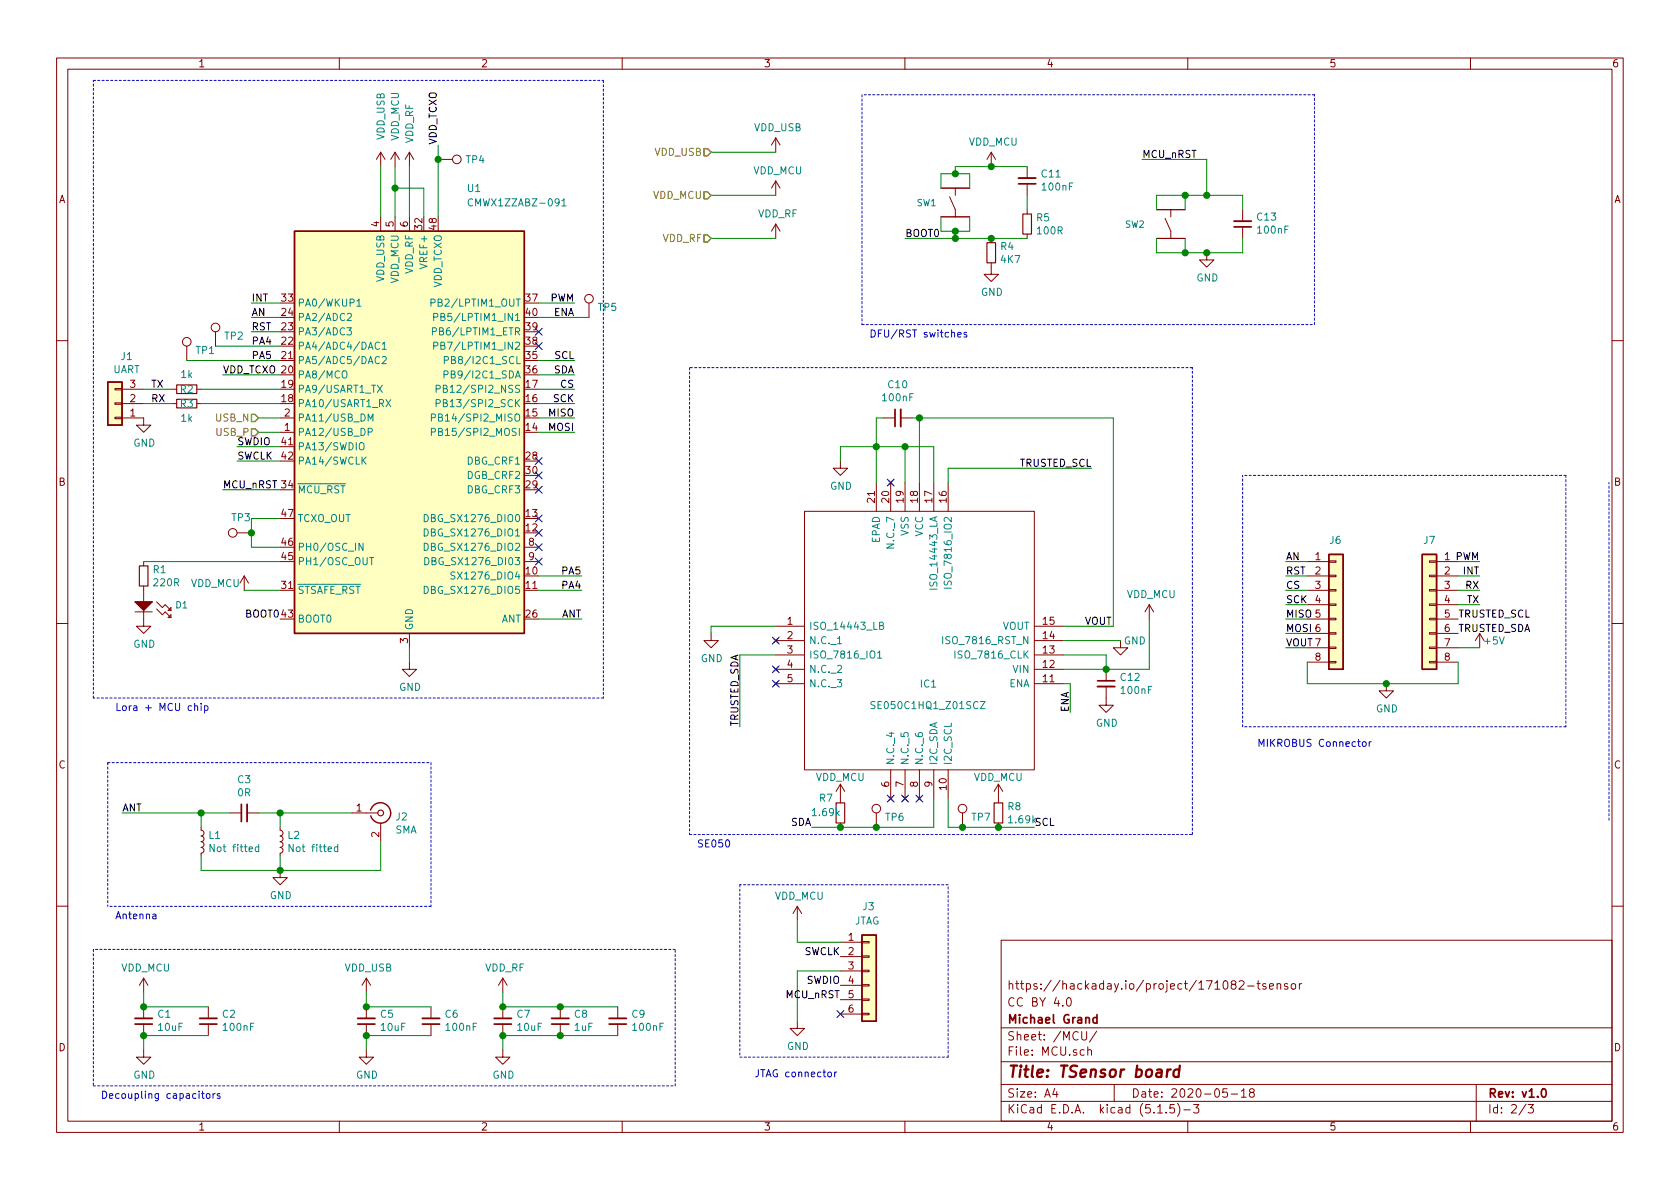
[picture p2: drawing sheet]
EESchema Schematic File Version 4
EELAYER 30 0
EELAYER END
$Descr A4 11693 8268
encoding utf-8
Sheet 2 3
Title "TSensor board"
Date "2020-05-18"
Rev "v1.0"
Comp "Michael Grand"
Comment1 "CC BY 4.0"
Comment2 "https://hackaday.io/project/171082-tsensor"
Comment3 ""
Comment4 ""
$EndDescr
Text HLabel 4950 1050 0    50   Input ~ 0
VDD_USB
Text HLabel 4950 1350 0    50   Input ~ 0
VDD_MCU
Text HLabel 4950 1650 0    50   Input ~ 0
VDD_RF
$Comp
L archive:RF_Module_CMWX1ZZABZ-091 U1
U 1 1
P 2850 3000
F 0 "U1" H 3300 4700 50  0000 C CNN
F 1 "CMWX1ZZABZ-091" H 3600 4600 50  0000 C CNN
F 2 "CMWX1ZZABZ-091:MODULE_CMWX1ZZABZ-091" H 2850 3000 50  0001 C CNN
F 3 "https://wireless.murata.com/RFM/data/type_abz.pdf" H 5300 1500 50  0001 C CNN
F 4 "Murata Electronics" H 2850 3000 50  0001 C CNN "Manufacturer_Name"
F 5 "CMWX1ZZABZ-091" H 2850 3000 50  0001 C CNN "Manufacturer_Part_Number"
F 6 "81-CMWX1ZZABZ-091" H 2850 3000 50  0001 C CNN "Mouser Part Number"
	1    2850 3000
	1    0    0    -1  
$EndComp
$Comp
L archive:power_GND #PWR012
U 1 1
P 2850 4600
F 0 "#PWR012" H 2850 4350 50  0001 C CNN
F 1 "GND" H 2855 4427 50  0000 C CNN
F 2 "" H 2850 4600 50  0001 C CNN
F 3 "" H 2850 4600 50  0001 C CNN
	1    2850 4600
	1    0    0    -1  
$EndComp
Wire Wire Line
	2850 4500 2850 4600
$Comp
L archive:Device_C_Small C11
U 1 1
P 7150 1250
F 0 "C11" H 7058 1204 50  0000 R CNN
F 1 "100nF" H 7058 1295 50  0000 R CNN
F 2 "Capacitors_SMD:C_0603" H 7150 1250 50  0001 C CNN
F 3 "~" H 7150 1250 50  0001 C CNN
F 4 "885012206020" H 7150 1250 50  0001 C CNN "Manufacturer_Part_Number"
F 5 "710-885012206020" H 7150 1250 50  0001 C CNN "Mouser Part Number"
	1    7150 1250
	-1   0    0    1   
$EndComp
$Comp
L archive:Device_R_Small R5
U 1 1
P 7150 1550
F 0 "R5" H 7209 1596 50  0000 L CNN
F 1 "100R" H 7209 1505 50  0000 L CNN
F 2 "Resistors_SMD:R_0603" H 7150 1550 50  0001 C CNN
F 3 "~" H 7150 1550 50  0001 C CNN
F 4 "CRCW0603100RJNEAC" H 7150 1550 50  0001 C CNN "Manufacturer_Part_Number"
F 5 "71-CRCW0603100RJNEAC" H 7150 1550 50  0001 C CNN "Mouser Part Number"
	1    7150 1550
	1    0    0    -1  
$EndComp
Wire Wire Line
	6650 1200 6650 1150
Wire Wire Line
	7150 1350 7150 1450
Wire Wire Line
	7150 1650 6900 1650
Wire Wire Line
	6650 1650 6650 1600
$Comp
L archive:Device_R_Small R4
U 1 1
P 6900 1750
F 0 "R4" H 6959 1796 50  0000 L CNN
F 1 "4K7" H 6959 1705 50  0000 L CNN
F 2 "Resistors_SMD:R_0603" H 6900 1750 50  0001 C CNN
F 3 "~" H 6900 1750 50  0001 C CNN
F 4 "CRCW06034K70JNEAC" H 6900 1750 50  0001 C CNN "Manufacturer_Part_Number"
F 5 "71-CRCW06034K70JNEAC" H 6900 1750 50  0001 C CNN "Mouser Part Number"
	1    6900 1750
	1    0    0    -1  
$EndComp
$Comp
L archive:TSens-rescue_VDD_MCU #PWR022
U 1 1
P 6900 1150
F 0 "#PWR022" H 6900 1000 50  0001 C CNN
F 1 "VDD_MCU" H 6915 1323 50  0000 C CNN
F 2 "" H 6900 1150 50  0001 C CNN
F 3 "" H 6900 1150 50  0001 C CNN
	1    6900 1150
	1    0    0    -1  
$EndComp
$Comp
L archive:TSens-rescue_VDD_MCU #PWR017
U 1 1
P 5400 1350
F 0 "#PWR017" H 5400 1200 50  0001 C CNN
F 1 "VDD_MCU" H 5415 1523 50  0000 C CNN
F 2 "" H 5400 1350 50  0001 C CNN
F 3 "" H 5400 1350 50  0001 C CNN
	1    5400 1350
	1    0    0    -1  
$EndComp
Wire Wire Line
	4950 1350 5400 1350
$Comp
L archive:power_GND #PWR023
U 1 1
P 6900 1850
F 0 "#PWR023" H 6900 1600 50  0001 C CNN
F 1 "GND" H 6905 1677 50  0000 C CNN
F 2 "" H 6900 1850 50  0001 C CNN
F 3 "" H 6900 1850 50  0001 C CNN
	1    6900 1850
	1    0    0    -1  
$EndComp
Connection ~ 6900 1650
Wire Wire Line
	6900 1650 6650 1650
$Comp
L archive:Device_C_Small C13
U 1 1
P 8650 1550
F 0 "C13" H 8558 1504 50  0000 R CNN
F 1 "100nF" H 8558 1595 50  0000 R CNN
F 2 "Capacitors_SMD:C_0603" H 8650 1550 50  0001 C CNN
F 3 "~" H 8650 1550 50  0001 C CNN
F 4 "885012206020" H 8650 1550 50  0001 C CNN "Manufacturer_Part_Number"
F 5 "710-885012206020" H 8650 1550 50  0001 C CNN "Mouser Part Number"
	1    8650 1550
	-1   0    0    1   
$EndComp
Wire Wire Line
	8650 1350 8650 1450
Wire Wire Line
	8650 1650 8650 1750
Wire Wire Line
	8650 1750 8400 1750
$Comp
L archive:power_GND #PWR027
U 1 1
P 8400 1750
F 0 "#PWR027" H 8400 1500 50  0001 C CNN
F 1 "GND" H 8405 1577 50  0000 C CNN
F 2 "" H 8400 1750 50  0001 C CNN
F 3 "" H 8400 1750 50  0001 C CNN
	1    8400 1750
	1    0    0    -1  
$EndComp
Connection ~ 8400 1750
Wire Wire Line
	8400 1750 8250 1750
Wire Wire Line
	8400 1350 8400 1100
Wire Wire Line
	8400 1100 7950 1100
Connection ~ 8400 1350
Wire Wire Line
	8400 1350 8650 1350
Text Label 7950 1100 0    50   ~ 0
MCU_nRST
Text Label 1550 3400 0    50   ~ 0
MCU_nRST
Text Label 6300 1650 0    50   ~ 0
BOOT0
Text Label 1950 4300 2    50   ~ 0
BOOT0
Wire Notes Line
	6000 650  6000 2250
Wire Notes Line
	9150 2250 9150 650 
Wire Notes Line
	9150 650  6000 650 
Text Notes 6050 2350 0    50   ~ 0
DFU/RST switches
Wire Wire Line
	6650 1150 6900 1150
Connection ~ 6900 1150
Wire Wire Line
	6900 1150 7150 1150
Wire Wire Line
	6650 1650 6300 1650
Connection ~ 6650 1650
Wire Notes Line
	6000 2250 9150 2250
Wire Wire Line
	1400 5750 1400 5650
Wire Wire Line
	1400 5650 1600 5650
Wire Wire Line
	1800 5650 1950 5650
Wire Wire Line
	1950 5650 1950 5750
Wire Wire Line
	1400 5950 1400 6050
Wire Wire Line
	1950 6050 1950 5950
$Comp
L archive:power_GND #PWR06
U 1 1
P 1950 6050
F 0 "#PWR06" H 1950 5800 50  0001 C CNN
F 1 "GND" H 1955 5877 50  0000 C CNN
F 2 "" H 1950 6050 50  0001 C CNN
F 3 "" H 1950 6050 50  0001 C CNN
	1    1950 6050
	1    0    0    -1  
$EndComp
$Comp
L archive:Device_L_Small L1
U 1 1
P 1400 5850
F 0 "L1" H 1448 5896 50  0000 L CNN
F 1 "Not fitted" H 1448 5805 50  0000 L CNN
F 2 "Inductors_SMD:L_0603" H 1400 5850 50  0001 C CNN
F 3 "~" H 1400 5850 50  0001 C CNN
	1    1400 5850
	1    0    0    -1  
$EndComp
$Comp
L archive:Device_L_Small L2
U 1 1
P 1950 5850
F 0 "L2" H 1998 5896 50  0000 L CNN
F 1 "Not fitted" H 1998 5805 50  0000 L CNN
F 2 "Inductors_SMD:L_0603" H 1950 5850 50  0001 C CNN
F 3 "~" H 1950 5850 50  0001 C CNN
	1    1950 5850
	1    0    0    -1  
$EndComp
$Comp
L archive:Connector_Conn_Coaxial J2
U 1 1
P 2650 5650
F 0 "J2" H 2750 5625 50  0000 L CNN
F 1 "SMA" H 2750 5534 50  0000 L CNN
F 2 "Connector_Coaxial:SMA_Samtec_SMA-J-P-X-ST-EM1_EdgeMount" H 2650 5650 50  0001 C CNN
F 3 " ~" H 2650 5650 50  0001 C CNN
F 4 "Samtec" H 2650 5650 50  0001 C CNN "Manufacturer_Name"
F 5 "SMA-J-P-H-ST-EM1 " H 2650 5650 50  0001 C CNN "Manufacturer_Part_Number"
F 6 "200-SMAJPHSTEM1 " H 2650 5650 50  0001 C CNN "Mouser Part Number"
	1    2650 5650
	1    0    0    -1  
$EndComp
Wire Wire Line
	1950 5650 2450 5650
Connection ~ 1950 5650
Wire Wire Line
	2650 5850 2650 6050
Wire Wire Line
	2650 6050 1950 6050
Connection ~ 1950 6050
Wire Wire Line
	1400 6050 1950 6050
Connection ~ 1400 5650
Text Label 850  5650 0    50   ~ 0
ANT
Text Label 4050 4300 2    50   ~ 0
ANT
Wire Notes Line
	750  5300 750  6300
Text HLabel 1800 3000 0    50   Input ~ 0
USB_P
Wire Wire Line
	1800 3000 1950 3000
Text HLabel 1800 2900 0    50   Input ~ 0
USB_N
Wire Wire Line
	1800 2900 1950 2900
Text Label 1650 3100 0    50   ~ 0
SWDIO
Text Label 1650 3200 0    50   ~ 0
SWCLK
$Comp
L archive:TSens-rescue_VDD_USB #PWR016
U 1 1
P 5400 1050
F 0 "#PWR016" H 5400 900 50  0001 C CNN
F 1 "VDD_USB" H 5415 1223 50  0000 C CNN
F 2 "" H 5400 1050 50  0001 C CNN
F 3 "" H 5400 1050 50  0001 C CNN
	1    5400 1050
	1    0    0    -1  
$EndComp
Wire Wire Line
	4950 1650 5400 1650
Wire Wire Line
	4950 1050 5400 1050
$Comp
L archive:TSens-rescue_VDD_USB #PWR09
U 1 1
P 2650 1150
F 0 "#PWR09" H 2650 1000 50  0001 C CNN
F 1 "VDD_USB" V 2650 1500 50  0000 C CNN
F 2 "" H 2650 1150 50  0001 C CNN
F 3 "" H 2650 1150 50  0001 C CNN
	1    2650 1150
	1    0    0    -1  
$EndComp
$Comp
L archive:TSens-rescue_VDD_MCU #PWR010
U 1 1
P 2750 1150
F 0 "#PWR010" H 2750 1000 50  0001 C CNN
F 1 "VDD_MCU" V 2750 1500 50  0000 C CNN
F 2 "" H 2750 1150 50  0001 C CNN
F 3 "" H 2750 1150 50  0001 C CNN
	1    2750 1150
	1    0    0    -1  
$EndComp
$Comp
L archive:TSens-rescue_VDD_RF #PWR011
U 1 1
P 2850 1150
F 0 "#PWR011" H 2850 1000 50  0001 C CNN
F 1 "VDD_RF" V 2850 1450 50  0000 C CNN
F 2 "" H 2850 1150 50  0001 C CNN
F 3 "" H 2850 1150 50  0001 C CNN
	1    2850 1150
	1    0    0    -1  
$EndComp
Wire Wire Line
	2650 1150 2650 1500
Wire Wire Line
	2750 1150 2750 1300
Wire Wire Line
	2850 1150 2850 1500
Wire Wire Line
	2750 1300 2950 1300
Wire Wire Line
	2950 1300 2950 1500
Connection ~ 2750 1300
Wire Wire Line
	2750 1300 2750 1500
$Comp
L archive:Connector_Generic_Conn_01x03 J1
U 1 1
P 800 2800
F 0 "J1" H 718 2475 50  0000 C CNN
F 1 "UART" H 718 2566 50  0000 C CNN
F 2 "Connector_PinHeader_2.54mm:PinHeader_1x03_P2.54mm_Vertical" H 800 2800 50  0001 C CNN
F 3 "~" H 800 2800 50  0001 C CNN
F 4 "M20-9990346" H 800 2800 50  0001 C CNN "Manufacturer_Part_Number"
F 5 "855-M20-9990346" H 800 2800 50  0001 C CNN "Mouser Part Number"
	1    800  2800
	-1   0    0    1   
$EndComp
$Comp
L archive:power_GND #PWR01
U 1 1
P 1000 2900
F 0 "#PWR01" H 1000 2650 50  0001 C CNN
F 1 "GND" H 1005 2727 50  0000 C CNN
F 2 "" H 1000 2900 50  0001 C CNN
F 3 "" H 1000 2900 50  0001 C CNN
	1    1000 2900
	1    0    0    -1  
$EndComp
Text Label 1050 2700 0    50   ~ 0
TX
Text Label 1050 2800 0    50   ~ 0
RX
Wire Wire Line
	1950 3600 1750 3600
Wire Wire Line
	1750 3600 1750 3700
Wire Wire Line
	1750 3800 1950 3800
Wire Wire Line
	4000 2700 3750 2700
Wire Wire Line
	4000 2800 3750 2800
Wire Wire Line
	4000 2900 3750 2900
Wire Wire Line
	4000 3000 3750 3000
Wire Wire Line
	4000 2600 3750 2600
Wire Wire Line
	4000 2500 3750 2500
Text Label 4000 3000 2    50   ~ 0
MOSI
Text Label 4000 2900 2    50   ~ 0
MISO
Text Label 4000 2800 2    50   ~ 0
SCK
Text Label 4000 2700 2    50   ~ 0
CS
Text Label 4000 2600 2    50   ~ 0
SDA
Text Label 4000 2500 2    50   ~ 0
SCL
Wire Wire Line
	1750 2200 1950 2200
Wire Wire Line
	1750 2300 1950 2300
Text Label 1750 2300 0    50   ~ 0
RST
Text Label 1750 2200 0    50   ~ 0
AN
Wire Wire Line
	4000 2100 3750 2100
Text Label 4000 2100 2    50   ~ 0
PWM
Wire Wire Line
	1750 2100 1950 2100
Text Label 1750 2100 0    50   ~ 0
INT
$Comp
L archive:Device_C_Small C1
U 1 1
P 1000 7100
F 0 "C1" H 908 7054 50  0000 R CNN
F 1 "10uF" H 908 7145 50  0000 R CNN
F 2 "Capacitors_SMD:C_0603" H 1000 7100 50  0001 C CNN
F 3 "~" H 1000 7100 50  0001 C CNN
F 4 "GRM188R60J106KE47D" H 1000 7100 50  0001 C CNN "Manufacturer_Part_Number"
F 5 "81-GRM188R60J106KE7D" H 1000 7100 50  0001 C CNN "Mouser Part Number"
	1    1000 7100
	-1   0    0    1   
$EndComp
$Comp
L archive:Device_C_Small C2
U 1 1
P 1450 7100
F 0 "C2" H 1358 7054 50  0000 R CNN
F 1 "100nF" H 1358 7145 50  0000 R CNN
F 2 "Capacitors_SMD:C_0603" H 1450 7100 50  0001 C CNN
F 3 "~" H 1450 7100 50  0001 C CNN
F 4 "885012206020" H 1450 7100 50  0001 C CNN "Manufacturer_Part_Number"
F 5 "710-885012206020" H 1450 7100 50  0001 C CNN "Mouser Part Number"
	1    1450 7100
	-1   0    0    1   
$EndComp
$Comp
L archive:Device_C_Small C5
U 1 1
P 2550 7100
F 0 "C5" H 2458 7054 50  0000 R CNN
F 1 "10uF" H 2458 7145 50  0000 R CNN
F 2 "Capacitors_SMD:C_0603" H 2550 7100 50  0001 C CNN
F 3 "~" H 2550 7100 50  0001 C CNN
F 4 "GRM188R60J106KE47D" H 2550 7100 50  0001 C CNN "Manufacturer_Part_Number"
F 5 "81-GRM188R60J106KE7D" H 2550 7100 50  0001 C CNN "Mouser Part Number"
	1    2550 7100
	-1   0    0    1   
$EndComp
$Comp
L archive:Device_C_Small C6
U 1 1
P 3000 7100
F 0 "C6" H 2908 7054 50  0000 R CNN
F 1 "100nF" H 2908 7145 50  0000 R CNN
F 2 "Capacitors_SMD:C_0603" H 3000 7100 50  0001 C CNN
F 3 "~" H 3000 7100 50  0001 C CNN
F 4 "885012206020" H 3000 7100 50  0001 C CNN "Manufacturer_Part_Number"
F 5 "710-885012206020" H 3000 7100 50  0001 C CNN "Mouser Part Number"
	1    3000 7100
	-1   0    0    1   
$EndComp
$Comp
L archive:Device_C_Small C7
U 1 1
P 3500 7100
F 0 "C7" H 3408 7054 50  0000 R CNN
F 1 "10uF" H 3408 7145 50  0000 R CNN
F 2 "Capacitors_SMD:C_0603" H 3500 7100 50  0001 C CNN
F 3 "~" H 3500 7100 50  0001 C CNN
F 4 "GRM188R60J106KE47D" H 3500 7100 50  0001 C CNN "Manufacturer_Part_Number"
F 5 "81-GRM188R60J106KE7D" H 3500 7100 50  0001 C CNN "Mouser Part Number"
	1    3500 7100
	-1   0    0    1   
$EndComp
$Comp
L archive:Device_C_Small C8
U 1 1
P 3900 7100
F 0 "C8" H 3808 7054 50  0000 R CNN
F 1 "1uF" H 3808 7145 50  0000 R CNN
F 2 "Capacitors_SMD:C_0603" H 3900 7100 50  0001 C CNN
F 3 "~" H 3900 7100 50  0001 C CNN
F 4 "C0603C105K8RACTU" H 3900 7100 50  0001 C CNN "Manufacturer_Part_Number"
F 5 "80-C0603C105K8RACTU" H 3900 7100 50  0001 C CNN "Mouser Part Number"
	1    3900 7100
	-1   0    0    1   
$EndComp
$Comp
L archive:Device_C_Small C9
U 1 1
P 4300 7100
F 0 "C9" H 4208 7054 50  0000 R CNN
F 1 "100nF" H 4208 7145 50  0000 R CNN
F 2 "Capacitors_SMD:C_0603" H 4300 7100 50  0001 C CNN
F 3 "~" H 4300 7100 50  0001 C CNN
F 4 "885012206020" H 4300 7100 50  0001 C CNN "Manufacturer_Part_Number"
F 5 "710-885012206020" H 4300 7100 50  0001 C CNN "Mouser Part Number"
	1    4300 7100
	-1   0    0    1   
$EndComp
Wire Wire Line
	1000 7000 1450 7000
Wire Wire Line
	1000 7200 1450 7200
$Comp
L archive:TSens-rescue_VDD_MCU #PWR03
U 1 1
P 1000 6900
F 0 "#PWR03" H 1000 6750 50  0001 C CNN
F 1 "VDD_MCU" H 1015 7073 50  0000 C CNN
F 2 "" H 1000 6900 50  0001 C CNN
F 3 "" H 1000 6900 50  0001 C CNN
	1    1000 6900
	1    0    0    -1  
$EndComp
$Comp
L archive:power_GND #PWR04
U 1 1
P 1000 7300
F 0 "#PWR04" H 1000 7050 50  0001 C CNN
F 1 "GND" H 1005 7127 50  0000 C CNN
F 2 "" H 1000 7300 50  0001 C CNN
F 3 "" H 1000 7300 50  0001 C CNN
	1    1000 7300
	1    0    0    -1  
$EndComp
Wire Wire Line
	2550 7000 3000 7000
Wire Wire Line
	2550 7200 3000 7200
Wire Wire Line
	3500 7000 3900 7000
Wire Wire Line
	3900 7000 4300 7000
Connection ~ 3900 7000
Wire Wire Line
	3500 7200 3900 7200
Wire Wire Line
	3900 7200 4300 7200
Connection ~ 3900 7200
$Comp
L archive:power_GND #PWR08
U 1 1
P 2550 7300
F 0 "#PWR08" H 2550 7050 50  0001 C CNN
F 1 "GND" H 2555 7127 50  0000 C CNN
F 2 "" H 2550 7300 50  0001 C CNN
F 3 "" H 2550 7300 50  0001 C CNN
	1    2550 7300
	1    0    0    -1  
$EndComp
$Comp
L archive:power_GND #PWR014
U 1 1
P 3500 7300
F 0 "#PWR014" H 3500 7050 50  0001 C CNN
F 1 "GND" H 3505 7127 50  0000 C CNN
F 2 "" H 3500 7300 50  0001 C CNN
F 3 "" H 3500 7300 50  0001 C CNN
	1    3500 7300
	1    0    0    -1  
$EndComp
Wire Wire Line
	1000 7300 1000 7200
Connection ~ 1000 7200
Wire Wire Line
	1000 7000 1000 6900
Connection ~ 1000 7000
Wire Wire Line
	2550 7200 2550 7300
Connection ~ 2550 7200
Wire Wire Line
	3500 7200 3500 7300
Connection ~ 3500 7200
$Comp
L archive:TSens-rescue_VDD_USB #PWR07
U 1 1
P 2550 6900
F 0 "#PWR07" H 2550 6750 50  0001 C CNN
F 1 "VDD_USB" H 2565 7073 50  0000 C CNN
F 2 "" H 2550 6900 50  0001 C CNN
F 3 "" H 2550 6900 50  0001 C CNN
	1    2550 6900
	1    0    0    -1  
$EndComp
$Comp
L archive:TSens-rescue_VDD_RF #PWR013
U 1 1
P 3500 6900
F 0 "#PWR013" H 3500 6750 50  0001 C CNN
F 1 "VDD_RF" H 3515 7073 50  0000 C CNN
F 2 "" H 3500 6900 50  0001 C CNN
F 3 "" H 3500 6900 50  0001 C CNN
	1    3500 6900
	1    0    0    -1  
$EndComp
Wire Wire Line
	2550 6900 2550 7000
Connection ~ 2550 7000
Wire Wire Line
	3500 6900 3500 7000
Connection ~ 3500 7000
Wire Notes Line
	650  6600 650  7550
Wire Notes Line
	650  7550 4700 7550
Wire Notes Line
	4700 7550 4700 6600
Wire Notes Line
	4700 6600 650  6600
Text Notes 700  7650 0    50   ~ 0
Decoupling capacitors
$Comp
L archive:TSens-rescue_VDD_MCU #PWR05
U 1 1
P 1700 4100
F 0 "#PWR05" H 1700 3950 50  0001 C CNN
F 1 "VDD_MCU" H 1500 4150 50  0000 C CNN
F 2 "" H 1700 4100 50  0001 C CNN
F 3 "" H 1700 4100 50  0001 C CNN
	1    1700 4100
	1    0    0    -1  
$EndComp
Wire Wire Line
	1700 4100 1950 4100
NoConn ~ 3750 3200
NoConn ~ 3750 3300
NoConn ~ 3750 3400
NoConn ~ 3750 3600
NoConn ~ 3750 3700
NoConn ~ 3750 3800
NoConn ~ 3750 3900
$Comp
L archive:Device_R_Small R1
U 1 1
P 1000 4000
F 0 "R1" H 1059 4046 50  0000 L CNN
F 1 "220R" H 1059 3955 50  0000 L CNN
F 2 "Resistors_SMD:R_0603" H 1000 4000 50  0001 C CNN
F 3 "~" H 1000 4000 50  0001 C CNN
F 4 "CRCW0603750RJNEA" H 1000 4000 50  0001 C CNN "Manufacturer_Part_Number"
F 5 "71-CRCW0603J-750-E3" H 1000 4000 50  0001 C CNN "Mouser Part Number"
	1    1000 4000
	1    0    0    -1  
$EndComp
Wire Wire Line
	1950 3900 1000 3900
NoConn ~ 3750 2400
NoConn ~ 3750 2300
Text Label 3050 1000 1    50   ~ 0
VDD_TCXO
Wire Wire Line
	3050 1500 3050 1100
Text Label 1750 2400 0    50   ~ 0
PA4
Text Label 1750 2500 0    50   ~ 0
PA5
Wire Wire Line
	3750 4000 4050 4000
Wire Wire Line
	3750 4100 4050 4100
Text Label 4050 4000 2    50   ~ 0
PA5
Text Label 4050 4100 2    50   ~ 0
PA4
Wire Wire Line
	1950 2600 1550 2600
Text Label 1550 2600 0    50   ~ 0
VDD_TCXO
Wire Wire Line
	1200 2700 1000 2700
$Comp
L archive:Device_R_Small R2
U 1 1
P 1300 2700
F 0 "R2" V 1300 2700 50  0000 C CNN
F 1 "1k" V 1195 2700 50  0000 C CNN
F 2 "Resistors_SMD:R_0603" H 1300 2700 50  0001 C CNN
F 3 "~" H 1300 2700 50  0001 C CNN
F 4 "CRCW06031K00JNEAC" H 1300 2700 50  0001 C CNN "Manufacturer_Part_Number"
F 5 "71-CRCW06031K00JNEAC" H 1300 2700 50  0001 C CNN "Mouser Part Number"
	1    1300 2700
	0    1    1    0   
$EndComp
$Comp
L archive:Device_R_Small R3
U 1 1
P 1300 2800
F 0 "R3" V 1300 2800 50  0000 C CNN
F 1 "1k" V 1400 2800 50  0000 C CNN
F 2 "Resistors_SMD:R_0603" H 1300 2800 50  0001 C CNN
F 3 "~" H 1300 2800 50  0001 C CNN
F 4 "CRCW06031K00JNEAC" H 1300 2800 50  0001 C CNN "Manufacturer_Part_Number"
F 5 "71-CRCW06031K00JNEAC" H 1300 2800 50  0001 C CNN "Mouser Part Number"
	1    1300 2800
	0    1    1    0   
$EndComp
$Comp
L archive:Device_C_Small C3
U 1 1
P 1700 5650
F 0 "C3" V 1929 5650 50  0000 C CNN
F 1 "0R" V 1838 5650 50  0000 C CNN
F 2 "Resistors_SMD:R_0603" H 1700 5650 50  0001 C CNN
F 3 "~" H 1700 5650 50  0001 C CNN
F 4 "RC0603JR-070RL" H 1700 5650 50  0001 C CNN "Manufacturer_Part_Number"
F 5 "603-RC0603JR-070RL" H 1700 5650 50  0001 C CNN "Mouser Part Number"
	1    1700 5650
	0    -1   -1   0   
$EndComp
Wire Wire Line
	4050 4300 3750 4300
Text Label 4000 2200 2    50   ~ 0
ENA
Wire Wire Line
	1000 2800 1200 2800
Text Label 10150 4300 0    50   ~ 0
TRUSTED_SCL
Text Label 10150 4400 0    50   ~ 0
TRUSTED_SDA
$Comp
L archive:power_GND #PWR?
U 1 1
P 9650 4750
AR Path="/5DDAA3C4/5DDFD9E7" Ref="#PWR?"  Part="1" 
AR Path="/5DCDE1C3/5DDFD9E7" Ref="#PWR028"  Part="1" 
F 0 "#PWR028" H 9650 4500 50  0001 C CNN
F 1 "GND" H 9655 4577 50  0000 C CNN
F 2 "" H 9650 4750 50  0001 C CNN
F 3 "" H 9650 4750 50  0001 C CNN
	1    9650 4750
	1    0    0    -1  
$EndComp
Wire Wire Line
	8950 4500 9100 4500
Wire Wire Line
	8950 4400 9100 4400
Wire Wire Line
	8950 4300 9100 4300
Wire Wire Line
	8950 4200 9100 4200
Wire Wire Line
	8950 4100 9100 4100
Text Label 8950 4400 0    50   ~ 0
MOSI
Text Label 8950 4300 0    50   ~ 0
MISO
Text Label 8950 4200 0    50   ~ 0
SCK
Text Label 8950 4100 0    50   ~ 0
CS
Wire Wire Line
	8950 4000 9100 4000
Wire Wire Line
	9100 3900 8950 3900
Text Label 8950 4000 0    50   ~ 0
RST
Wire Wire Line
	10300 3900 10150 3900
Wire Wire Line
	10300 4000 10150 4000
Wire Wire Line
	10300 4100 10150 4100
Wire Wire Line
	10300 4200 10150 4200
Text Label 10300 3900 2    50   ~ 0
PWM
Text Label 10300 4000 2    50   ~ 0
INT
Text Label 10300 4100 2    50   ~ 0
RX
Text Label 10300 4200 2    50   ~ 0
TX
Text Label 8950 4500 0    50   ~ 0
VOUT
Wire Notes Line
	11200 5700 11200 3350
Text Notes 8750 5200 0    50   ~ 0
MIKROBUS Connector
Text Label 8950 3900 0    50   ~ 0
AN
Text Notes 5250 7500 0    50   ~ 0
JTAG connector
Wire Notes Line
	6600 6150 5150 6150
Wire Notes Line
	6600 7350 6600 6150
Wire Notes Line
	5150 7350 6600 7350
Wire Notes Line
	5150 6150 5150 7350
Text Label 5850 6950 2    50   ~ 0
MCU_nRST
$Comp
L archive:TSens-rescue_VDD_MCU #PWR019
U 1 1
P 5550 6400
F 0 "#PWR019" H 5550 6250 50  0001 C CNN
F 1 "VDD_MCU" H 5565 6573 50  0000 C CNN
F 2 "" H 5550 6400 50  0001 C CNN
F 3 "" H 5550 6400 50  0001 C CNN
	1    5550 6400
	1    0    0    -1  
$EndComp
$Comp
L archive:power_GND #PWR020
U 1 1
P 5550 7100
F 0 "#PWR020" H 5550 6850 50  0001 C CNN
F 1 "GND" H 5555 6927 50  0000 C CNN
F 2 "" H 5550 7100 50  0001 C CNN
F 3 "" H 5550 7100 50  0001 C CNN
	1    5550 7100
	1    0    0    -1  
$EndComp
Text Label 5850 6650 2    50   ~ 0
SWCLK
Text Label 5850 6850 2    50   ~ 0
SWDIO
Text Notes 800  6400 0    50   ~ 0
Antenna\n
$Comp
L archive:power_+5V #PWR?
U 1 1
P 10300 4500
AR Path="/5DDAA3C4/5DDFD9EF" Ref="#PWR?"  Part="1" 
AR Path="/5DCDE1C3/5DDFD9EF" Ref="#PWR029"  Part="1" 
F 0 "#PWR029" H 10300 4350 50  0001 C CNN
F 1 "+5V" H 10400 4550 50  0000 C CNN
F 2 "" H 10300 4500 50  0001 C CNN
F 3 "" H 10300 4500 50  0001 C CNN
	1    10300 4500
	1    0    0    -1  
$EndComp
Wire Wire Line
	1400 2700 1950 2700
Wire Wire Line
	1400 2800 1950 2800
Wire Wire Line
	1950 3100 1650 3100
Wire Wire Line
	1950 3200 1650 3200
$Comp
L archive:SamacSys_Parts_SE050C1HQ1_Z01SCZ IC?
U 1 1
P 5400 4350
AR Path="/5DDAA3C4/5E09D4B6" Ref="IC?"  Part="1" 
AR Path="/5DCDE1C3/5E09D4B6" Ref="IC1"  Part="1" 
AR Path="/5E09D4B6" Ref="IC1"  Part="1" 
F 0 "IC1" H 6400 3950 50  0000 L CNN
F 1 "SE050C1HQ1_Z01SCZ" H 6050 3800 50  0000 L CNN
F 2 "SamacSys_Parts:QFN40P300X300X33-21N-D" H 7250 5150 50  0001 L CNN
F 3 "https://www.mouser.at/datasheet/2/302/SE050-DATASHEET-1620446.pdf" H 7250 5050 50  0001 L CNN
F 4 "Security ICs / Authentication ICs ECC, RSA, AES, DES, MIFARE KDF, CL-IF, I<sup>2</sup>C Master" H 7250 4950 50  0001 L CNN "Description"
F 5 "0.33" H 7250 4850 50  0001 L CNN "Height"
F 6 "Nexperia" H 7250 4750 50  0001 L CNN "Manufacturer_Name"
F 7 "SE050C1HQ1/Z01SCZ" H 7250 4650 50  0001 L CNN "Manufacturer_Part_Number"
F 8 "771-SE050C1HQ1Z01SCZ" H 7250 4550 50  0001 L CNN "Mouser Part Number"
F 9 "" H 7250 4450 50  0001 L CNN "Mouser Price/Stock"
F 10 "" H 7250 4350 50  0001 L CNN "RS Part Number"
F 11 "" H 7250 4250 50  0001 L CNN "RS Price/Stock"
	1    5400 4350
	1    0    0    -1  
$EndComp
NoConn ~ 5400 4650
NoConn ~ 5400 4750
NoConn ~ 5400 4450
NoConn ~ 6200 3350
NoConn ~ 6200 5550
NoConn ~ 6300 5550
NoConn ~ 6400 5550
Text Label 7200 5750 0    50   ~ 0
SCL
Text Label 5650 5750 2    50   ~ 0
SDA
Wire Wire Line
	6500 5550 6500 5750
$Comp
L archive:power_GND #PWR?
U 1 1
P 5850 3200
AR Path="/5DDAA3C4/5E09D4C9" Ref="#PWR?"  Part="1" 
AR Path="/5DCDE1C3/5E09D4C9" Ref="#PWR021"  Part="1" 
F 0 "#PWR021" H 5850 2950 50  0001 C CNN
F 1 "GND" H 5855 3027 50  0000 C CNN
F 2 "" H 5850 3200 50  0001 C CNN
F 3 "" H 5850 3200 50  0001 C CNN
	1    5850 3200
	1    0    0    -1  
$EndComp
Wire Wire Line
	5850 3200 5850 3100
Wire Wire Line
	5850 3100 6100 3100
Wire Wire Line
	6100 3100 6100 3350
Wire Wire Line
	6100 3100 6300 3100
Connection ~ 6100 3100
Wire Wire Line
	7400 4750 7450 4750
$Comp
L archive:Device_C_Small C?
U 1 1
P 7700 4750
AR Path="/5DDAA3C4/5E09D4D7" Ref="C?"  Part="1" 
AR Path="/5DCDE1C3/5E09D4D7" Ref="C12"  Part="1" 
F 0 "C12" H 7792 4796 50  0000 L CNN
F 1 "100nF" H 7792 4705 50  0000 L CNN
F 2 "Capacitors_SMD:C_0603" H 7700 4750 50  0001 C CNN
F 3 "~" H 7700 4750 50  0001 C CNN
F 4 "885012206020" H 7700 4750 50  0001 C CNN "Manufacturer_Part_Number"
F 5 "710-885012206020" H 7700 4750 50  0001 C CNN "Mouser Part Number"
	1    7700 4750
	1    0    0    -1  
$EndComp
Wire Wire Line
	7700 4650 7400 4650
$Comp
L archive:Device_C_Small C?
U 1 1
P 6250 2900
AR Path="/5DDAA3C4/5E09D4DE" Ref="C?"  Part="1" 
AR Path="/5DCDE1C3/5E09D4DE" Ref="C10"  Part="1" 
F 0 "C10" V 6479 2900 50  0000 C CNN
F 1 "100nF" V 6388 2900 50  0000 C CNN
F 2 "Capacitors_SMD:C_0603" H 6250 2900 50  0001 C CNN
F 3 "~" H 6250 2900 50  0001 C CNN
F 4 "885012206020" H 6250 2900 50  0001 C CNN "Manufacturer_Part_Number"
F 5 "710-885012206020" H 6250 2900 50  0001 C CNN "Mouser Part Number"
	1    6250 2900
	0    -1   -1   0   
$EndComp
$Comp
L archive:power_GND #PWR?
U 1 1
P 7700 4850
AR Path="/5DDAA3C4/5E09D4E4" Ref="#PWR?"  Part="1" 
AR Path="/5DCDE1C3/5E09D4E4" Ref="#PWR024"  Part="1" 
F 0 "#PWR024" H 7700 4600 50  0001 C CNN
F 1 "GND" H 7705 4677 50  0000 C CNN
F 2 "" H 7700 4850 50  0001 C CNN
F 3 "" H 7700 4850 50  0001 C CNN
	1    7700 4850
	1    0    0    -1  
$EndComp
Wire Wire Line
	8000 4650 7700 4650
Connection ~ 7700 4650
Wire Wire Line
	7400 4350 7750 4350
Wire Wire Line
	6300 3100 6300 3350
Wire Wire Line
	6300 3100 6500 3100
Wire Wire Line
	6500 3100 6500 3350
Connection ~ 6300 3100
$Comp
L archive:power_GND #PWR?
U 1 1
P 4950 4400
AR Path="/5DDAA3C4/5E09D4F8" Ref="#PWR?"  Part="1" 
AR Path="/5DCDE1C3/5E09D4F8" Ref="#PWR015"  Part="1" 
F 0 "#PWR015" H 4950 4150 50  0001 C CNN
F 1 "GND" H 4955 4227 50  0000 C CNN
F 2 "" H 4950 4400 50  0001 C CNN
F 3 "" H 4950 4400 50  0001 C CNN
	1    4950 4400
	1    0    0    -1  
$EndComp
Wire Wire Line
	4950 4400 4950 4350
Wire Wire Line
	4950 4350 5400 4350
Wire Wire Line
	7400 4550 7700 4550
Wire Wire Line
	7700 4550 7700 4650
Text Label 5150 5050 1    50   ~ 0
TRUSTED_SDA
Wire Wire Line
	6600 3350 6600 3250
Text Label 7600 3250 2    50   ~ 0
TRUSTED_SCL
Text Label 7450 4950 1    50   ~ 0
ENA
Text Label 7550 4350 0    50   ~ 0
VOUT
Wire Notes Line
	750  5300 3000 5300
Wire Notes Line
	3000 5300 3000 6300
Wire Notes Line
	3000 6300 750  6300
Wire Wire Line
	6100 3100 6100 2900
Wire Wire Line
	6100 2900 6150 2900
Wire Wire Line
	7750 4350 7750 2900
Wire Wire Line
	6350 2900 6400 2900
Wire Wire Line
	6400 3350 6400 2900
Connection ~ 6400 2900
$Comp
L archive:TSens-rescue_VDD_MCU #PWR026
U 1 1
P 8000 4300
F 0 "#PWR026" H 8000 4150 50  0001 C CNN
F 1 "VDD_MCU" H 8015 4473 50  0000 C CNN
F 2 "" H 8000 4300 50  0001 C CNN
F 3 "" H 8000 4300 50  0001 C CNN
	1    8000 4300
	1    0    0    -1  
$EndComp
Wire Wire Line
	8000 4650 8000 4300
Wire Wire Line
	7450 4750 7450 4950
Wire Notes Line
	10900 3300 8650 3300
Wire Notes Line
	4800 2550 4800 5800
Wire Notes Line
	4800 5800 8300 5800
Wire Notes Line
	8300 5800 8300 2550
Wire Notes Line
	8300 2550 4800 2550
Text Notes 4850 5900 0    50   ~ 0
SE050
Wire Notes Line
	4200 550  4200 4850
Wire Notes Line
	4200 4850 650  4850
Wire Notes Line
	650  4850 650  550 
Wire Notes Line
	650  550  4200 550 
Text Notes 800  4950 0    50   ~ 0
Lora + MCU chip
Wire Wire Line
	10300 4500 10150 4500
Wire Wire Line
	1550 3400 1950 3400
$Comp
L archive:TSens-rescue_VDD_RF #PWR018
U 1 1
P 5400 1650
F 0 "#PWR018" H 5400 1500 50  0001 C CNN
F 1 "VDD_RF" H 5415 1823 50  0000 C CNN
F 2 "" H 5400 1650 50  0001 C CNN
F 3 "" H 5400 1650 50  0001 C CNN
	1    5400 1650
	1    0    0    -1  
$EndComp
$Comp
L archive:Connector_Generic_Conn_01x06 J3
U 1 1
P 6050 6750
F 0 "J3" H 6000 7200 50  0000 L CNN
F 1 "JTAG" H 5950 7100 50  0000 L CNN
F 2 "Connector_PinHeader_2.54mm:PinHeader_1x06_P2.54mm_Vertical" H 6050 6750 50  0001 C CNN
F 3 "~" H 6050 6750 50  0001 C CNN
F 4 "M20-9990646" H 6050 6750 50  0001 C CNN "Manufacturer_Part_Number"
F 5 "855-M20-9990646" H 6050 6750 50  0001 C CNN "Mouser Part Number"
	1    6050 6750
	1    0    0    -1  
$EndComp
Wire Wire Line
	5850 6550 5550 6550
Wire Wire Line
	5550 6550 5550 6400
Wire Wire Line
	5550 7100 5550 6750
Wire Wire Line
	5550 6750 5850 6750
Wire Wire Line
	850  5650 1400 5650
$Comp
L archive:power_GND #PWR02
U 1 1
P 1000 4300
F 0 "#PWR02" H 1000 4050 50  0001 C CNN
F 1 "GND" H 1005 4127 50  0000 C CNN
F 2 "" H 1000 4300 50  0001 C CNN
F 3 "" H 1000 4300 50  0001 C CNN
	1    1000 4300
	1    0    0    -1  
$EndComp
NoConn ~ 5850 7050
$Comp
L archive:MF_Switches_TACT_4.2MM SW1
U 1 1
P 6650 1400
F 0 "SW1" H 6450 1400 45  0000 C CNN
F 1 "TACT_4.2MM" H 6650 1586 45  0001 C CNN
F 2 "MF_Switches:MF_Switches-TACT4.2MM" H 6540 1550 20  0001 L CNN
F 3 "" H 6650 1400 60  0001 C CNN
	1    6650 1400
	1    0    0    -1  
$EndComp
Wire Wire Line
	6650 1200 6550 1200
Wire Wire Line
	6550 1200 6550 1300
Wire Wire Line
	6650 1200 6750 1200
Wire Wire Line
	6750 1200 6750 1300
Connection ~ 6650 1200
Wire Wire Line
	6750 1500 6750 1600
Wire Wire Line
	6750 1600 6650 1600
Wire Wire Line
	6650 1600 6550 1600
Wire Wire Line
	6550 1600 6550 1500
Connection ~ 6650 1600
$Comp
L archive:MF_Switches_TACT_4.2MM SW2
U 1 1
P 8150 1550
F 0 "SW2" H 7900 1550 45  0000 C CNN
F 1 "TACT_4.2MM" H 7750 1450 45  0001 C CNN
F 2 "MF_Switches:MF_Switches-TACT4.2MM" H 8040 1700 20  0001 L CNN
F 3 "" H 8150 1550 60  0001 C CNN
	1    8150 1550
	1    0    0    -1  
$EndComp
Wire Wire Line
	8050 1450 8050 1350
Wire Wire Line
	8050 1350 8250 1350
Wire Wire Line
	8250 1450 8250 1350
Connection ~ 8250 1350
Wire Wire Line
	8250 1350 8400 1350
Wire Wire Line
	8250 1650 8250 1750
Connection ~ 8250 1750
Wire Wire Line
	8050 1750 8050 1650
Wire Wire Line
	8050 1750 8250 1750
$Comp
L archive:Connector_Generic_Conn_01x08 J6
U 1 1
P 9300 4200
F 0 "J6" H 9250 4650 50  0000 L CNN
F 1 "Conn_01x08" H 9380 4101 50  0001 L CNN
F 2 "Connector_PinSocket_2.54mm:PinSocket_1x08_P2.54mm_Vertical" H 9300 4200 50  0001 C CNN
F 3 "~" H 9300 4200 50  0001 C CNN
	1    9300 4200
	1    0    0    -1  
$EndComp
$Comp
L archive:Connector_Generic_Conn_01x08 J7
U 1 1
P 9950 4200
F 0 "J7" H 9950 4650 50  0000 C CNN
F 1 "Conn_01x08" H 9868 4626 50  0001 C CNN
F 2 "Connector_PinSocket_2.54mm:PinSocket_1x08_P2.54mm_Vertical" H 9950 4200 50  0001 C CNN
F 3 "~" H 9950 4200 50  0001 C CNN
	1    9950 4200
	-1   0    0    -1  
$EndComp
Wire Wire Line
	9650 4750 10150 4750
Wire Wire Line
	10150 4750 10150 4600
Wire Wire Line
	9650 4750 9100 4750
Wire Wire Line
	9100 4750 9100 4600
Connection ~ 9650 4750
Wire Notes Line
	10900 3300 10900 5050
Wire Notes Line
	10900 5050 8650 5050
Wire Notes Line
	8650 5050 8650 3300
$Comp
L archive:MF_LEDs_LED_SINGLE-0603-RED D1
U 1 1
P 1000 4200
F 0 "D1" V 1000 4418 45  0000 L CNN
F 1 "LED_SINGLE-0603-RED" V 1042 4418 45  0001 L CNN
F 2 "MF_LEDs:MF_LEDs-LED0603" H 1040 3970 20  0001 C CNN
F 3 "" H 1000 4200 60  0001 C CNN
	1    1000 4200
	0    1    1    0   
$EndComp
$Comp
L archive:Connector_TestPoint TP7
U 1 1
P 6700 5750
F 0 "TP7" H 6758 5822 50  0000 L CNN
F 1 "TestPoint" H 6758 5777 50  0001 L CNN
F 2 "Test points:TestPoint_Pad_D1.0mm" H 6900 5750 50  0001 C CNN
F 3 "~" H 6900 5750 50  0001 C CNN
	1    6700 5750
	1    0    0    -1  
$EndComp
Wire Wire Line
	6600 5750 6700 5750
Wire Wire Line
	5650 5750 5850 5750
Connection ~ 6700 5750
Wire Wire Line
	6700 5750 6950 5750
$Comp
L archive:Connector_TestPoint TP6
U 1 1
P 6100 5750
F 0 "TP6" H 6158 5822 50  0000 L CNN
F 1 "TestPoint" H 6158 5777 50  0001 L CNN
F 2 "Test points:TestPoint_Pad_D1.0mm" H 6300 5750 50  0001 C CNN
F 3 "~" H 6300 5750 50  0001 C CNN
	1    6100 5750
	1    0    0    -1  
$EndComp
Connection ~ 6100 5750
Wire Wire Line
	6100 5750 6500 5750
$Comp
L archive:Connector_TestPoint TP3
U 1 1
P 1750 3700
F 0 "TP3" V 1853 3772 50  0000 C CNN
F 1 "TestPoint" H 1808 3727 50  0001 L CNN
F 2 "Test points:TestPoint_Pad_D1.0mm" H 1950 3700 50  0001 C CNN
F 3 "~" H 1950 3700 50  0001 C CNN
	1    1750 3700
	0    -1   -1   0   
$EndComp
Connection ~ 1750 3700
Wire Wire Line
	1750 3700 1750 3800
$Comp
L archive:Connector_TestPoint TP4
U 1 1
P 3050 1100
F 0 "TP4" V 3050 1288 50  0000 L CNN
F 1 "TestPoint" H 3108 1127 50  0001 L CNN
F 2 "Test points:TestPoint_Pad_D1.0mm" H 3250 1100 50  0001 C CNN
F 3 "~" H 3250 1100 50  0001 C CNN
	1    3050 1100
	0    1    1    0   
$EndComp
Connection ~ 3050 1100
Wire Wire Line
	3050 1100 3050 1000
Wire Wire Line
	1300 2500 1950 2500
Wire Wire Line
	6600 5550 6600 5750
Wire Wire Line
	1500 2400 1950 2400
$Comp
L archive:Connector_TestPoint TP1
U 1 1
P 1300 2500
F 0 "TP1" H 1358 2572 50  0000 L CNN
F 1 "TestPoint" H 1358 2527 50  0001 L CNN
F 2 "Test points:TestPoint_Pad_D1.0mm" H 1500 2500 50  0001 C CNN
F 3 "~" H 1500 2500 50  0001 C CNN
	1    1300 2500
	1    0    0    -1  
$EndComp
$Comp
L archive:Connector_TestPoint TP2
U 1 1
P 1500 2400
F 0 "TP2" H 1558 2472 50  0000 L CNN
F 1 "TestPoint" H 1558 2427 50  0001 L CNN
F 2 "Test points:TestPoint_Pad_D1.0mm" H 1700 2400 50  0001 C CNN
F 3 "~" H 1700 2400 50  0001 C CNN
	1    1500 2400
	1    0    0    -1  
$EndComp
$Comp
L archive:Connector_TestPoint TP5
U 1 1
P 4100 2200
F 0 "TP5" H 4158 2272 50  0000 L CNN
F 1 "TestPoint" H 4158 2227 50  0001 L CNN
F 2 "Test points:TestPoint_Pad_D1.0mm" H 4300 2200 50  0001 C CNN
F 3 "~" H 4300 2200 50  0001 C CNN
	1    4100 2200
	1    0    0    -1  
$EndComp
Wire Wire Line
	3750 2200 4100 2200
Wire Wire Line
	6400 2900 7750 2900
$Comp
L archive:Device_R_Small R8
U 1 1
P 6950 5650
F 0 "R8" H 7009 5696 50  0000 L CNN
F 1 "1.69k" H 7009 5605 50  0000 L CNN
F 2 "Resistors_SMD:R_0603" H 6950 5650 50  0001 C CNN
F 3 "~" H 6950 5650 50  0001 C CNN
	1    6950 5650
	1    0    0    -1  
$EndComp
$Comp
L archive:TSens-rescue_VDD_MCU #PWR038
U 1 1
P 6950 5550
F 0 "#PWR038" H 6950 5400 50  0001 C CNN
F 1 "VDD_MCU" H 6950 5700 50  0000 C CNN
F 2 "" H 6950 5550 50  0001 C CNN
F 3 "" H 6950 5550 50  0001 C CNN
	1    6950 5550
	1    0    0    -1  
$EndComp
$Comp
L archive:Device_R_Small R7
U 1 1
P 5850 5650
F 0 "R7" H 5950 5550 50  0000 C CNN
F 1 "1.69k" H 5950 5650 50  0000 C CNN
F 2 "Resistors_SMD:R_0603" H 5850 5650 50  0001 C CNN
F 3 "~" H 5850 5650 50  0001 C CNN
	1    5850 5650
	-1   0    0    1   
$EndComp
Wire Wire Line
	5150 4550 5400 4550
Connection ~ 6950 5750
Wire Wire Line
	6950 5750 7200 5750
Wire Wire Line
	6600 3250 7600 3250
Connection ~ 5850 5750
Wire Wire Line
	5850 5750 6100 5750
$Comp
L archive:TSens-rescue_VDD_MCU #PWR037
U 1 1
P 5850 5550
F 0 "#PWR037" H 5850 5400 50  0001 C CNN
F 1 "VDD_MCU" H 5850 5700 50  0000 C CNN
F 2 "" H 5850 5550 50  0001 C CNN
F 3 "" H 5850 5550 50  0001 C CNN
	1    5850 5550
	1    0    0    -1  
$EndComp
Wire Wire Line
	5150 4550 5150 5050
$Comp
L archive:power_GND #PWR?
U 1 1
P 7800 4450
AR Path="/5DDAA3C4/5E9696AB" Ref="#PWR?"  Part="1" 
AR Path="/5DCDE1C3/5E9696AB" Ref="#PWR?"  Part="1" 
F 0 "#PWR?" H 7800 4200 50  0001 C CNN
F 1 "GND" H 7900 4450 50  0000 C CNN
F 2 "" H 7800 4450 50  0001 C CNN
F 3 "" H 7800 4450 50  0001 C CNN
	1    7800 4450
	1    0    0    -1  
$EndComp
Wire Wire Line
	7800 4450 7400 4450
$EndSCHEMATC
